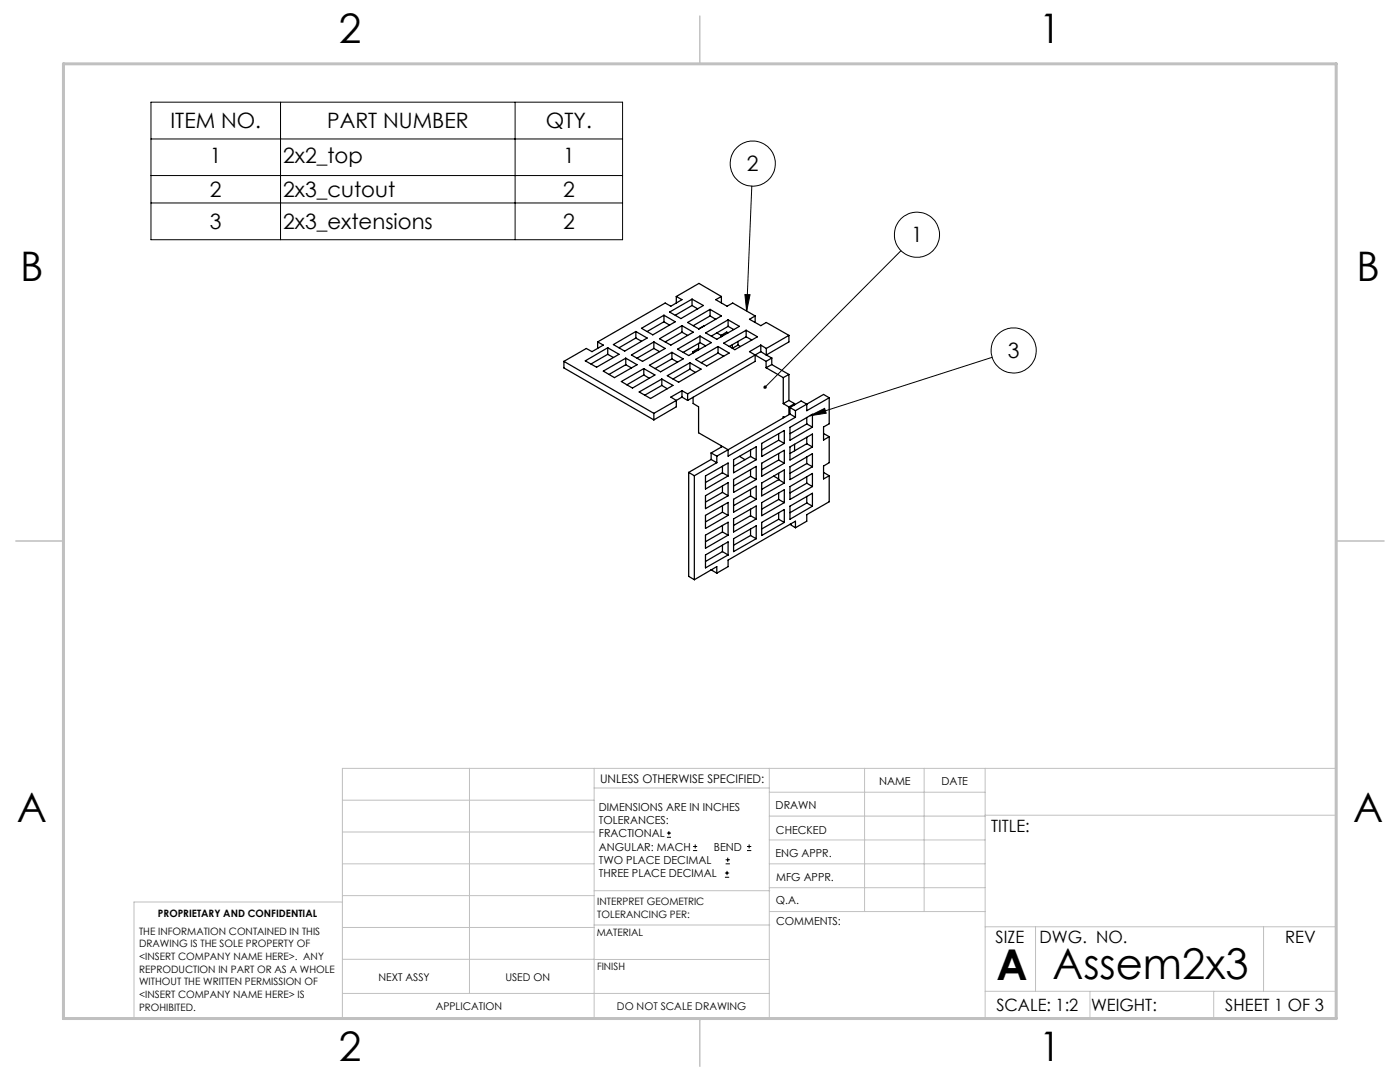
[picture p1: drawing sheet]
<svg xmlns="http://www.w3.org/2000/svg" width="279mm" height="216mm" viewBox="0 0 279 216" stroke-linecap="round" stroke-linejoin="round" font-family="sans-serif">
<g fill="none" stroke="#000" stroke-width=".2">
<path d="M30.1 20.4h94.1v27.4h-94.1zM30.1 35h94.1M30.1 27.7h94.1M56 20.4v27.4M102.8 20.4v27.4M150 37.1l-1 25M30.1 40.5h94.1M148.7 58.8h1l-.7 3.3zM179.8 50l-27.1 27.3M198 71.3l-36.4 11.7M161.6 83l3-1.5 .3 .9zM133.1 167.1h.8"/>
<path d="M133.1 166.2h.8M133.5 165.8v.9M138.3 169.7h.8M138.3 168.9h.8M138.7 168.5v.8M144.7 175h.8M144.7 174.2h.8M144.8 172.4h.9M144.8 171.6h.9M145.1 173.8v.8M145.2 171.1v.9M149.1 169.7h.8"/>
<path d="M149.1 168.9h.8M149.5 168.5v.8"/>
<circle cx="150.2" cy="32.6" r="4.5"/>
<circle cx="183" cy="46.8" r="4.5"/>
<circle cx="202.3" cy="69.9" r="4.5"/>
</g>
<g fill="none" stroke="#c0c0c0" stroke-width=".2">
<path d="M68.3 159.7h50.3M93.7 153.3v44.9M118.6 153.3v49.9M118.6 157.2h34.9M153.5 153.3v49.9M153.5 158.1h43.1M172.5 153.3v28.6M184.4 153.3v28.6M196.6 153.3v49.9M68.3 180h-41.6v23.2h240v-49.9h-198.4v49.9M68.3 178.7h50.3M68.3 172.4h50.3"/>
<path d="M68.3 166h50.3M118.6 177.7h35M153.5 167.6h43.1M153.5 162.8h43.1M153.5 172.4h43.1M153.5 177.1h43.1M196.6 162.7h70.1M68.3 198.2h85.2M68.3 191.4l85.2 .1M68.3 185.1h50.3M118.6 184.6h35M153.6 181.9h43"/>
<path d="M196.6 197.8h70.1M196.6 184.9h70.1M206.7 184.9v12.9M217.5 197.8v5.4M242.2 197.8v5.4M252.2 184.9v12.9"/>
</g>
<path d="M139.7 3.2v9.5M3.1 107.9h9.6M266.7 107.9h9.5M139.7 203.2v9.6" fill="none" stroke="#c0c0c0" stroke-width=".3"/>
<path d="M12.7 12.7h254v190.5h-254z" fill="none" stroke="#c0c0c0" stroke-width=".6"/>
<path d="M152.5 77l-.1 .2v.3l.3-.2-.3 .2a.35 .35 0 0 0 .5 0 .35 .35 0 0 0 .1-.4 .35 .35 0 0 0-.5-.1zM148.7 58.8h1l-.7 3.3zM161.6 83l3-1.5 .3 .9z" fill="#000"/>
<g fill="none" stroke="#000" stroke-width=".25">
<path d="M135 59.2l1.1 .6-2.2 1.3-1.1-.6-13.5 7.7M135 59.2l4.5-2.6 4.5 2.6M135 59.2v1.3M138.1 59.7v1.3M144 59.2l-1.2 .6 2.3 1.3 1.1-.6 4.5 2.5M144 59.2v1.3M112.5 72.1l18 10.4M112.5 72.1v1.3l18 10.4M116.8 72l4.5-2.6 2.2 1.3-4.4 2.6zM119.3 68.2l1.1 .7-2.3 1.3-1.1-.7-4.5 2.6M119.3 68.2v1.3M120.4 74l4.5-2.5 2.2 1.3-4.5 2.6z"/>
<path d="M121.3 69.4v1.3M121.3 70.7l-3.4 1.9M121.3 70.7l1.1 .6M122.4 68.8l4.5-2.7 2.3 1.4-4.5 2.6zM124 76.1l4.5-2.5 2.2 1.2-4.5 2.6zM124.9 71.5v1.3M124.9 72.8l-3.4 1.9M124.9 72.8l1.1 .6M126 70.8l4.5-2.6 2.3 1.3-4.6 2.6zM126.9 67.5l-3.4 1.9M126.9 66.1v1.4M126.9 67.5l1.1 .6"/>
<path d="M127.6 78.2l4.5-2.6 2.2 1.3-4.5 2.6zM128 65.5l4.5-2.6 2.3 1.3-4.5 2.6zM128.5 73.6v1.2M128.5 74.8l-3.4 2M128.5 74.8l1.1 .7M129.6 72.9l4.5-2.6 2.2 1.3-4.5 2.6zM130.5 68.2v1.3M130.5 69.5l-3.4 2M130.5 69.5l1.1 .7M131.6 67.6l4.5-2.6 2.3 1.3-4.5 2.6zM132.1 75.6v1.3M132.1 76.9l-3.4 1.9"/>
<path d="M132.1 76.9l1.1 .7M132.5 62.9v1.3M132.5 64.2l-3.3 1.9M132.5 64.2l1.1 .7M133.2 75l4.5-2.6 2.2 1.3-4.5 2.6zM133.6 62.3l4.5-2.6 2.3 1.3-4.5 2.6zM134.1 70.3v1.3M134.1 71.6l-3.4 2M134.1 71.6l1.1 .6M135 79.9l-4.5 2.6M135 79.9v1.3l-4.5 2.6M135.2 69.7l4.5-2.6 2.3 1.3-4.6 2.5z"/>
<path d="M136.1 78l1.1 .6M136.1 78l-2.2 1.2 1.1 .7M136.1 65v1.3M136.1 78v1.2M136.1 79.2l-1.1 .7M136.1 79.2l1.1 .7M136.1 66.3l-3.3 1.9M136.1 66.3l1.1 .6M137.2 64.3l4.5-2.6 2.3 1.3-4.5 2.7zM137.2 78.6v1.3M137.7 72.4v1.3M137.7 73.7l-3.4 1.9"/>
<path d="M137.7 73.7l1.1 .6M138.1 61l-3.3 1.9M138.1 61l1.1 .6M138.3 70.2l.3 .1M138.3 79.3v1.2l1.1 .7v5.2l4.5 2.5v.3M138.3 70.2v.2M138.8 71.7l4.5-2.6 2.2 1.3-4.5 2.6zM139.4 68.5v1.3M139.4 69.5l-1.1 .7M139.7 67.1v1.3M139.7 68.4l-3.4 1.9M139.7 68.4l1.1 .6"/>
<path d="M140.6 65l-1.2 .6M140.8 66.4l4.5-2.6 2.3 1.3-4.5 2.6zM141.7 63l-3.3 2M141.7 61.7v1.3M141.7 63l1.1 .7M143.1 66.4l.8 .5M143.3 70.4l-3.4 2M143.3 69.1v1.3M143.3 70.4l1.1 .7M143.9 66.9v.3M143.9 66.9l.3 .2M144.4 68.5l4.5-2.6 2.3 1.3-4.6 2.6z"/>
<path d="M145.3 63.8v1.3M145.3 65.1l-3.3 2M145.3 65.1l1.1 .7M145.3 66.4l-.3-.1-1.1 .6M146.2 68.8v.7l1.1-.6M147.3 68.9l.5 .2M147.3 68.1v.8M148.9 67.2l-3.4 1.9M148.9 65.9v1.3M148.9 67.2l1.1 .6M150.7 63l-1.1 .7 2.2 1.3 1.1-.7 4.5 2.6M150.7 70.8l-13.5 7.8"/>
<path d="M150.7 63v1.3M150.7 70.8v1.3l-13.5 7.8M150.7 70.8l2.2 1.3M151.8 68.9l1.1 .6M151.8 68.9l-2.2 1.3 1.1 .6M151.8 68.9v1.3M151.8 70.2l-1.1 .6M151.8 70.2l1.1 .6M152.9 73.4l3.4 2M152.9 72.1v1.3M152.9 69.5v1.3M152.9 70.8l1.1 .6"/>
<path d="M154 72.7l-1.1 .7M154 72.7l3.4 2M154 71.4l-1.1 .7M154 71.4v1.3M156.3 75.4v5.1M157.4 66.9l-4.5 2.6M157.4 66.9v1.3l-4.5 2.6M157.4 74.7v5.2M157.4 74.7l-1.1 .7M157.4 79.9l-1.1 .6M157.4 79.9l1.2 .6M165.5 79.4l-4.5 2.6v-1.4l-1.1-.6-2.2 1.3"/>
<path d="M165.5 79.4v5.2l-1.1 .6v2.6l1.1-.7M165.5 79.4l-1.1-.7-5.7 3.3M130.5 82.5v1.3M137.4 94.3l1.2 .6M137.4 94.3v20.7l1.2 .7M138.6 94.9v20.8M140.8 95l4.5-2.6v2.6l-4.5 2.6zM140.8 98.9l4.5-2.6v2.6l-4.5 2.6zM141.9 91.7l1.2 .6M141.9 91.7l-4.5 2.6M141.9 90.4l1.2 .6M141.9 90.4v1.3"/>
<path d="M143.1 91v1.3M143.1 92.3l-4.5 2.6M144.2 98.2l1.1 .7M144.2 94.3l1.1 .7M144.2 94.3l-3.4 2M144.2 93v1.3M144.2 97v1.2M144.2 98.2l-3.4 2M145.3 89.7l-2.2 1.3M145.3 89.7l-1.1-.6-2.3 1.3M146.4 95.7l4.5-2.6v2.6l-4.5 2.5zM146.4 91.7l4.5-2.6v2.6l-4.5 2.6z"/>
<path d="M146.4 99.6l4.5-2.6v2.6l-4.5 2.6zM147.6 91.1l1.1 .6M149.8 91.1l-3.4 1.9M149.8 95l-3.4 2M149.8 91.1l1.1 .6M149.8 89.8v1.3M149.8 93.7v1.3M149.8 97.7v1.3M149.8 95l1.1 .7M149.8 99l1.1 .6M149.8 99l-3.4 1.9M152 88.5l4.5-2.6v2.6l-4.5 2.6z"/>
<path d="M152 96.4l4.5-2.6v2.6l-4.5 2.6zM152 92.4l4.5-2.5v2.5l-4.5 2.6zM154.4 95l1 .6M155.4 95.7l1.1 .7M155.4 91.8l-3.4 1.9M155.4 99.7l-3.4 1.9M155.4 87.8l1.1 .7M155.4 87.8l-3.4 2M155.4 95.7l-3.4 1.9M155.4 86.5v1.3M155.4 90.5v1.3M155.4 94.4v1.3"/>
<path d="M155.4 98.4v1.3M155.4 91.8l1.1 .6M155.4 99.7l1.1 .6M156.3 80.5l1.1 .7M156.5 83.3l-.2-.2v.3M157.4 81.2v1.5M157.7 85.3l4.4-2.6v2.5l-4.4 2.6zM157.7 93.1l4.4-2.6v2.6l-4.4 2.6zM157.7 89.2l4.4-2.6v2.6l-4.4 2.6zM157.7 97.1l4.4-2.6v2.6l-4.4 2.6zM157.7 81.3v1.3M157.7 82.6l1 .7"/>
<path d="M157.7 82.6l-12.4 7.1M157.7 81.3l1 .7M158.6 80.5l-1.2 .7M158.6 80.5v.3M158.6 88.7v1.3M158.7 83.3l-13.4 7.7v-1.3M158.7 82v1.3M161 83.3v1.3M161 87.2v1.3M161 91.2v1.3M161 95.1v1.3M161 99.1v1.3"/>
<path d="M161 84.6l1.1 .6M161 84.6l-3.3 1.9M161 88.5l1.1 .7M161 88.5l-3.3 2M161 92.5l1.1 .6M161 92.5l-3.3 1.9M161 96.4l1.1 .7M161 96.4l-3.3 2M164.4 86.5l1.1 .6M164.4 94.3l1.1 .6M165.5 94.9v5.2l-4.5 2.6v1.3l-2.3 1.3M165.5 87.1v5.2l-1.1 .7v2.6l1.1-.7"/>
<path d="M140.8 102.8l4.5-2.5v2.5l-4.5 2.6zM140.8 106.8l4.5-2.6v2.6l-4.5 2.6zM140.8 110.7l4.5-2.6v2.6l-4.5 2.6zM141.9 113.7h.1M141.9 113.7l1.2 .7M143.1 114.4v-1.3l-4.5 2.6M144.2 100.9v1.3M144.2 104.8v1.4M144.2 108.8v1.3M144.2 102.2l1.1 .6M144.2 102.2l-3.4 1.9M144.2 106.2l1.1 .6"/>
<path d="M144.2 106.2l-3.4 1.9M144.2 110.1l1.1 .6M144.2 110.1l-3.4 1.9M146.4 103.5l4.5-2.5v2.5l-4.5 2.7zM146.4 107.5l4.5-2.6v2.6l-4.5 2.6zM149.8 101.6v1.3M149.8 105.6v1.3M149.8 102.9l-3.4 1.9M149.8 102.9l1.1 .6M149.8 106.9l1.1 .6M149.8 106.9l-3.4 1.9M152 100.3l4.5-2.6v2.6l-4.5 2.6z"/>
<path d="M152 104.2l4.5-2.5v2.5l-4.5 2.7zM155.4 102.3v1.3M155.4 103.6l1.1 .6M155.4 103.6l-3.4 2M157.7 104.6h.1M157.7 101l4.4-2.6v2.6l-4.4 2.6zM157.7 104.6l1 .7M158.7 105.3v-1.3l-13.4 7.8v1.3l-2.2 1.3M161 100.4l1.1 .6M161 100.4l-3.3 1.9"/>
</g>
<g font-size="8.5">
<text x="198.9" y="195.5">A</text>
<text x="210" y="195.4">Assem2x3</text>
</g>
<g font-size="8.1">
<text x="67.6" y="8.5">2</text>
<text x="207.3" y="8.5">1</text>
<text x="4" y="56.2">B</text>
<text x="270.7" y="56.2">B</text>
<text x="3.3" y="164.1">A</text>
<text x="270" y="164.1">A</text>
<text x="67.6" y="211.7">2</text>
<text x="207.3" y="211.7">1</text>
</g>
<g font-size="4.2">
<text x="34" y="25.6">ITEM NO.</text>
<text x="65.3" y="25.6">PART NUMBER</text>
<text x="109" y="25.6">QTY.</text>
<text x="41.9" y="32.5">1</text>
<text x="56.5" y="32.5">2x2_top</text>
<text x="112.4" y="32.5">1</text>
<text x="149.1" y="34.1">2</text>
<text x="41.9" y="39.3">2</text>
<text x="56.5" y="39.3">2x3_cutout</text>
<text x="112.4" y="39.3">2</text>
<text x="41.9" y="45.7">3</text>
<text x="56.5" y="45.7">2x3_extensions</text>
<text x="112.4" y="45.7">2</text>
<text x="181.8" y="48.3">1</text>
<text x="201.1" y="71.4">3</text>
</g>
<g font-size="3.4">
<text x="197.8" y="166">TITLE:</text>
<text x="198.7" y="188.1">SIZE</text>
<text x="207.5" y="188.1">DWG. NO.</text>
<text x="256.5" y="188.2">REV</text>
<text x="198.8" y="201.7">SCALE: 1:2</text>
<text x="217.7" y="201.8">WEIGHT:</text>
<text x="244.5" y="201.7">SHEET 1 OF 3</text>
</g>
<text font-size="2.4" x="119.8" y="156.2">UNLESS OTHERWISE SPECIFIED:</text>
<g font-size="2.2">
<text x="119.5" y="161.8">DIMENSIONS ARE IN INCHES</text>
<text x="154.8" y="161.4">DRAWN</text>
<text x="175.4" y="156.6">NAME</text>
<text x="187.9" y="156.7">DATE</text>
<text x="119.5" y="164.4">TOLERANCES:</text>
<text x="119.5" y="167.1">FRACTIONAL</text>
<text x="154.9" y="166.3">CHECKED</text>
<text x="119.5" y="169.7">ANGULAR: MACH</text>
<text x="119.5" y="172.4">TWO PLACE DECIMAL</text>
<text x="142.5" y="169.7">BEND</text>
<text x="154.8" y="171">ENG APPR.</text>
<text x="119.5" y="175">THREE PLACE DECIMAL</text>
<text x="154.9" y="175.7">MFG APPR.</text>
<text x="154.9" y="180.4">Q.A.</text>
<text x="154.9" y="184.6">COMMENTS:</text>
</g>
<g font-size="2.1">
<text x="75.5" y="195.7">NEXT ASSY</text>
<text x="100.9" y="195.7">USED ON</text>
<text x="86.9" y="201.5">APPLICATION</text>
<text x="123.1" y="201.6">DO NOT SCALE DRAWING</text>
</g>
<g font-size="2">
<text x="31.5" y="182.9">PROPRIETARY AND CONFIDENTIAL</text>
<text x="119.2" y="180.6">INTERPRET GEOMETRIC</text>
<text x="119.2" y="183.1">TOLERANCING PER:</text>
<text x="27.8" y="186.5">THE INFORMATION CONTAINED IN THIS</text>
<text x="27.8" y="189">DRAWING IS THE SOLE PROPERTY OF</text>
<text x="27.8" y="191.6">&lt;INSERT COMPANY NAME HERE&gt;. ANY</text>
<text x="119.1" y="186.7">MATERIAL</text>
<text x="27.8" y="194.1">REPRODUCTION IN PART OR AS A WHOLE</text>
<text x="27.8" y="196.6">WITHOUT THE WRITTEN PERMISSION OF</text>
<text x="119.1" y="193.5">FINISH</text>
<text x="27.8" y="199.1">&lt;INSERT COMPANY NAME HERE&gt; IS</text>
<text x="27.8" y="201.7">PROHIBITED.</text>
</g>
</svg>
